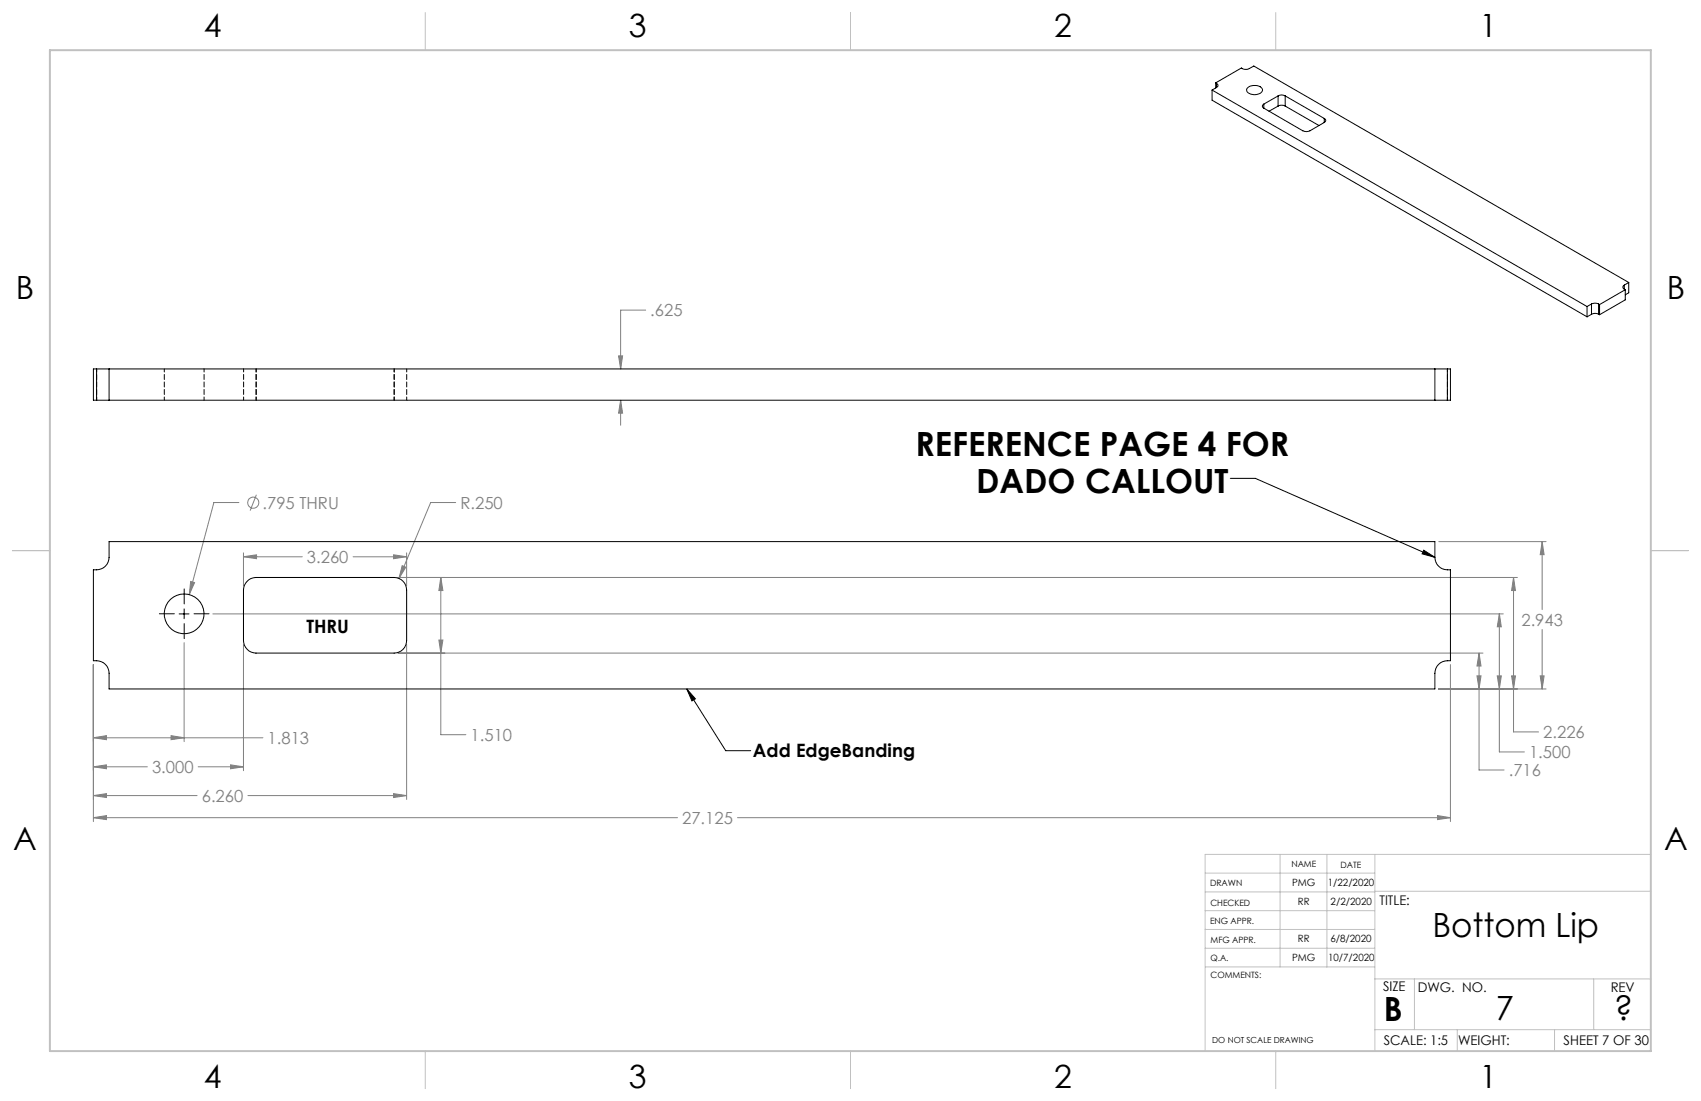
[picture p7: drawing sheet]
<svg xmlns="http://www.w3.org/2000/svg" width="432mm" height="279mm" viewBox="0 0 432 279" stroke-linecap="round" stroke-linejoin="round" font-family="sans-serif">
<g fill="none" stroke="#808080" stroke-width=".25">
<path d="M163.9 78.7h-6.3v14.9M157 90.3h1l-.4 3.3zM157.6 101.6l.4 3.2h-1zM157.6 101.6v6.3M60.6 127.5h-6.3l-6.3 23.4M65.1 125.6l-1.6 4M115.7 127.5h-6.4l-8 19.3M365.2 137.4h27.3M391.5 137.4l.5 3.4h-1zM391.5 137.4v17.3M48.4 147.6l1 .2-1.4 3.1zM54 155.8h327.6"/>
<path d="M61.8 141.3l3.3-.5v1zM61.8 140.3v8.4M61.8 141.3h14.9M89.6 141.3h13.6M99.9 140.8l3.3 .5-3.3 .5zM101 146.5h284.2M102.1 143.5l.9 .4-1.7 2.9zM103.2 140.3v8.4M111.9 146.5l.5 3.4h-1zM111.9 146.5v39.9h6.4M380.6 155.8l.5 3.3h-1zM380.6 155.8v35h6.4"/>
<path d="M384.2 146.5l.5 3.4h-1zM384.2 146.5v39.2h6.4M391.5 159.7v15.1M23.7 168.7v39.8M46.7 163.1v25.1M61.8 163.5v32.1M101 165.7h275.4M103.2 163.5v39.4M111.4 162.4h1l-.5 3.3zM365.2 174.8h27.3M368.2 168.7v39.8M374.9 171.5h1.1l-.5 3.3z"/>
<path d="M375.5 165.7l.5 3.3h-1.1zM375.5 165.7v29.7h6.3M380.1 171.5h1l-.5 3.3zM383.7 171.5h1l-.5 3.3zM391 171.5h1l-.5 3.3zM23.7 187.2l3.3-.5v1zM23.7 194.6l3.3-.5v1zM23.7 187.2h43M23.7 194.6h13.7M43.4 186.7l3.3 .5-3.3 .5zM50.3 194.6h11.5M58.5 194.1l3.3 .5-3.3 .5z"/>
<path d="M23.7 207.5l3.3-.5v1zM23.7 201.9l3.3-.5v1zM23.7 207.5h148.3M23.7 201.9h26.3M62.9 201.9h40.3M99.9 201.4l3.3 .5-3.3 .5zM187.2 207.5h181M364.9 207l3.3 .5-3.3 .5z"/>
<circle cx="64.3" cy="127.6" r="1.4"/>
</g>
<path d="M312.3 121.4h6.4l45.5 20M361.4 139.6l2.8 1.8-3.2-.9zM45.5 155.8h2.5M46.7 154.5v2.5M174.3 174.8l9.9 15.7h6.4M174.3 174.8l2.2 2.5-.9 .6z" fill="none" stroke="#000" stroke-width=".25"/>
<path d="M44.3 155.8h-3.8M46.8 153.3v-3.8M46.8 158.3v3.8M49.3 155.8h3.8" fill="none" stroke="#000" stroke-width=".25" stroke-dasharray="15.2 1.3 1.3 1.3"/>
<g fill="none" stroke="#c0c0c0" stroke-width=".25">
<path d="M108 3.2v9.5M215.9 3.2v9.5M323.8 3.2v9.5M3.1 139.7h9.6M419.1 139.7h9.5M324.9 216.8v28.6M336.8 216.8v28.6M349 216.8v49.9M419.1 216.8h-113.2v49.9M305.9 231.1h43.1M305.9 226.3h43.1M305.9 221.6h43.1"/>
<path d="M305.9 235.9h43.1M349 226.2h70.1M305.9 240.6h43.1M306 245.4h43M349 248.4h70.1M359.1 248.4v12.9M404.6 248.4v12.9M108 266.7v9.6M215.9 266.7v9.6M323.8 266.7v9.6M349 261.3h70.1M369.9 261.3v5.4"/>
<path d="M394.6 261.3v5.4"/>
</g>
<path d="M12.7 12.7h406.4v254h-406.4z" fill="none" stroke="#c0c0c0" stroke-width=".5"/>
<path d="M361.4 139.6l2.8 1.8-3.2-.9zM174.3 174.8l2.2 2.5-.9 .6z" fill="#000"/>
<path d="M23.7 207.5l3.3-.5v1zM364.9 207l3.3 .5-3.3 .5zM23.7 187.2l3.3-.5v1zM43.4 186.7l3.3 .5-3.3 .5zM391 171.5h1l-.5 3.3zM391.5 137.4l.5 3.4h-1zM380.1 171.5h1l-.5 3.3zM380.6 155.8l.5 3.3h-1zM48.4 147.6l-.4 3.3 1.4-3.1zM23.7 194.6l3.3-.5v1zM58.5 194.1l3.3 .5-3.3 .5zM23.7 201.9l3.3-.5v1zM99.9 201.4l3.3 .5-3.3 .5zM61.8 141.3l3.3-.5v1zM99.9 140.8l3.3 .5-3.3 .5zM111.9 146.5l.5 3.4h-1zM111.4 162.4h1l-.5 3.3zM102.1 143.5l-.8 3.3 1.7-2.9zM374.9 171.5h1.1l-.5 3.3zM375.5 165.7l.5 3.3h-1.1zM383.7 171.5h1l-.5 3.3zM384.2 146.5l.5 3.4h-1zM157.6 101.6l.4 3.2h-1zM157 90.3h1l-.4 3.3z" fill="#808080"/>
<g fill="none" stroke="#000" stroke-width=".25">
<path d="M307.7 22.9l95.2 54.9M307.7 22.9v2.5l95.2 55M308.6 21l6.5-3.7a1.85 1.85 0 0 0 2 .1l1.2-.6 95.2 54.9M308.6 21l.2 .2M308.6 21v1.3M308.8 21.2a.55 .55 0 0 1 .4 .5 .55 .55 0 0 1-.4 .5M308.8 22.2l-1.1 .7M308.8 21.2v1M316.7 22.3a2.75 2.75 0 0 1 3.8 .3 1.68 1.68 0 0 1-2.3 1.4 1.44 1.44 0 0 1-1.7-1.5zM320.8 26.4a.55 .55 0 0 0-.3 .5 .55 .55 0 0 0 .3 .5M320.8 27.4l9.9 5.8a2.02 2.02 0 0 0 1.8 0l3.7-2.1M320.8 26.4v1"/>
<path d="M324.4 24.3a1.76 1.76 0 0 1 1.8 0M324.4 26.9a2.02 2.02 0 0 1 1.8 0M324.4 24.3l-3.6 2.1M324.4 24.3v2.6M324.4 26.9l-2.2 1.3M326.2 24.3l10 5.8M326.2 24.3v2.6M326.2 26.9l8.6 5M336.2 30.1a.53 .53 0 0 1 .4 .5 .53 .53 0 0 1-.4 .5M336.2 30.1v1M402.9 77.8v2.6M404 77.2a2.02 2.02 0 0 1 1.8 0"/>
<path d="M404 79.8a1.76 1.76 0 0 1 1.8 0M404 77.2l-1.1 .6M404 77.2v2.6M404 79.8l-1.1 .6M405.8 77.2l.2 .1M405.8 77.2v2.6M405.8 79.8l.2 .1M406 77.3v2.6M412.3 72.4a.55 .55 0 0 0-.3 .5 .55 .55 0 0 0 .3 .5M412.3 73.4l.3 .1M412.3 72.4v1M412.6 73.5l-6.6 3.8"/>
<path d="M412.6 73.5v2.6l-6.6 3.8M413.5 71.7l-1.2 .7M413.5 71.7v2.6l-.9 .5M24.5 93.6h3.2M24.5 93.6h-.8v8h.8M24.5 93.6v8M27.7 93.6v8M27.7 93.6h336.5M364.2 93.6h3.2M364.2 93.6v8M367.4 93.6h.8v8h-.8M367.4 93.6v8"/>
<path d="M24.5 101.6h3.2M27.7 101.6h336.5M364.2 101.6h3.2M27.7 137.4h336.5v4a3.3 3.3 0 0 0 4 3.2v23.1a3.3 3.3 0 0 0-4 3.2v3.9h-336.5v-3.9a3.3 3.3 0 0 0-4-3.2v-23.1a3.3 3.3 0 0 0 4-3.2zM62.8 147.5a3.1 3.1 0 0 1 2.2-1h35a3.2 3.2 0 0 1 3.2 3.2v12.9a3.2 3.2 0 0 1-3.2 3.1h-35a3.3 3.3 0 0 1-3.2-3.1v-12.9a3.1 3.1 0 0 1 1-2.2z"/>
<circle cx="46.7" cy="155.8" r="5"/>
</g>
<path d="M24.5 93.6v7.9M41.7 93.6v7.9M61.8 93.6v7.9M65 93.6v7.9M100.1 93.6v7.9M51.8 101.5v-7.9M65 101.5v-7.9M100.1 101.5v-7.9M103.2 101.5v-7.9M367.4 101.5v-7.9" fill="none" stroke="#000" stroke-width=".25" stroke-dasharray="1.3 .6" stroke-dashoffset=".5"/>
<g font-size="8.5">
<text x="232.4" y="115.7">REFERENCE PAGE 4 FOR</text>
<text x="247.8" y="125.2">DADO CALLOUT</text>
<text x="363.6" y="237.7">Bottom Lip</text>
<text x="351.3" y="259">B</text>
<text x="379.7" y="258.9">7</text>
<text x="409.7" y="258.9">?</text>
</g>
<g font-size="8.1">
<text x="51.7" y="9.3">4</text>
<text x="159.7" y="9.3">3</text>
<text x="267.6" y="9.3">2</text>
<text x="375.6" y="9.3">1</text>
<text x="4" y="76">B</text>
<text x="423.1" y="76">B</text>
<text x="3.3" y="215.7">A</text>
<text x="422.4" y="215.7">A</text>
<text x="51.7" y="276">4</text>
<text x="159.7" y="276">3</text>
<text x="267.6" y="276">2</text>
<text x="375.6" y="276">1</text>
</g>
<g font-size="4.7">
<text x="77.8" y="160.7">THRU</text>
<text x="191.1" y="192.2">Add EdgeBanding</text>
</g>
<g font-size="4.2" fill="#808080">
<text x="165.1" y="80.3">.625</text>
<text x="66.6" y="129.1">.795 THRU</text>
<text x="116.9" y="129.1">R.250</text>
<text x="77.9" y="142.9">3.260</text>
<text x="386.2" y="158.8">2.943</text>
<text x="67.9" y="188.8">1.813</text>
<text x="119.5" y="188">1.510</text>
<text x="391.8" y="187.3">2.226</text>
<text x="38.6" y="196.2">3.000</text>
<text x="383" y="197">.716</text>
<text x="388.1" y="192.4">1.500</text>
<text x="51.2" y="203.5">6.260</text>
<text x="173.2" y="209.1">27.125</text>
</g>
<g font-size="3.4">
<text x="350.2" y="229.5">TITLE:</text>
<text x="351.1" y="251.6">SIZE</text>
<text x="359.9" y="251.6">DWG. NO.</text>
<text x="408.9" y="251.7">REV</text>
<text x="351.2" y="265.2">SCALE: 1:5</text>
<text x="370.1" y="265.3">WEIGHT:</text>
<text x="396.9" y="265.2">SHEET 7 OF 30</text>
</g>
<g font-size="2.5">
<text x="328" y="224.8">PMG</text>
<text x="337.1" y="224.9">1/22/2020</text>
<text x="329.5" y="229.6">RR</text>
<text x="337.8" y="229.7">2/2/2020</text>
<text x="329.5" y="239.1">RR</text>
<text x="337.7" y="239.1">6/8/2020</text>
<text x="328" y="243.9">PMG</text>
<text x="337.2" y="243.8">10/7/2020</text>
</g>
<g font-size="2.2">
<text x="327.8" y="220.1">NAME</text>
<text x="340.3" y="220.2">DATE</text>
<text x="307.2" y="224.9">DRAWN</text>
<text x="307.3" y="229.8">CHECKED</text>
<text x="307.2" y="234.5">ENG APPR.</text>
<text x="307.3" y="239.2">MFG APPR.</text>
<text x="307.3" y="243.9">Q.A.</text>
<text x="307.3" y="248.1">COMMENTS:</text>
</g>
<text font-size="2.1" x="307.7" y="264.7">DO NOT SCALE DRAWING</text>
</svg>
